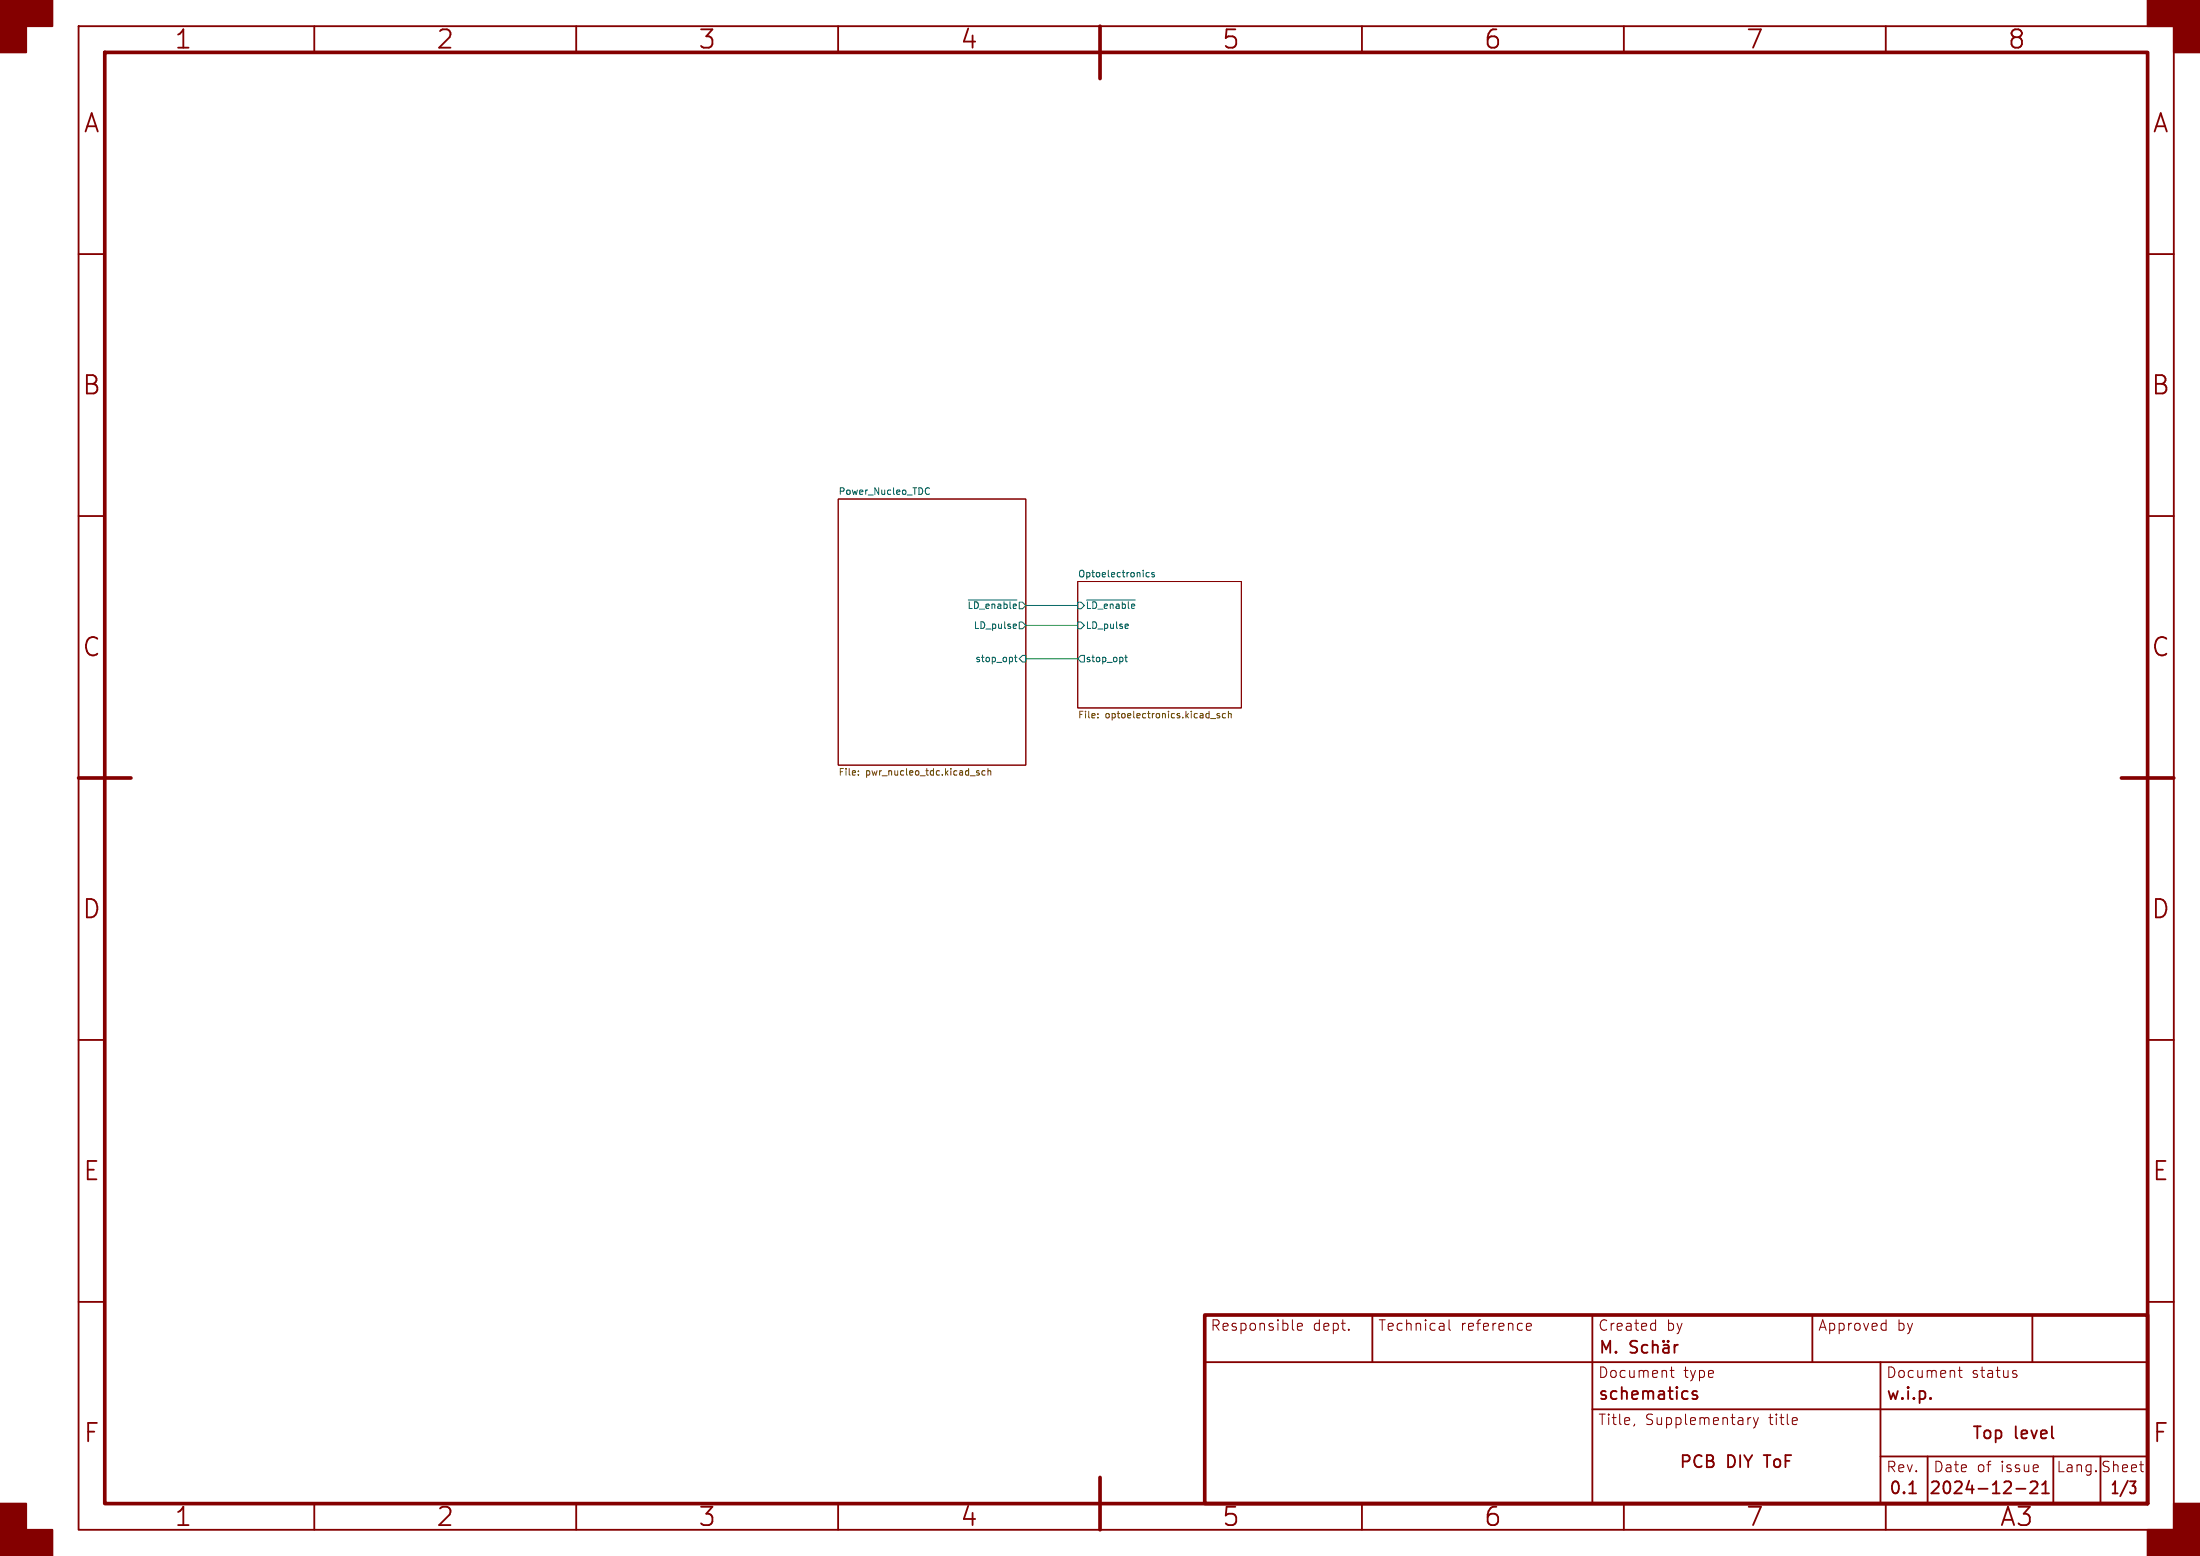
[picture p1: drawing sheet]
<svg xmlns="http://www.w3.org/2000/svg" width="420mm" height="297mm" viewBox="0 0 420 297" stroke-linecap="round" stroke-linejoin="round" font-family="sans-serif">
<g fill="none" stroke="#840000" stroke-width=".35">
<path d="M15 5h400v287h-400zM60 5v5M110 5v5M160 5v5M210 5v5M260 5v5M310 5v5M360 5v5M15 48.5h5M410 48.5h5M15 98.5h5M410 98.5h5"/>
<path d="M15 148.5h5M410 148.5h5M15 198.5h5M410 198.5h5M15 248.5h5M262 251v9M304 251v36M312.5 256l-.8-.1a.56 .56 0 0 0-.5 .6 .56 .56 0 0 0 .5 .5 .84 .84 0 0 1 .8 .6 .59 .59 0 0 1-.4 .6l-.9-.1M314.5 256.8l-.6-.1-.5 .4v.7l.2 .3 .3 .1 .6-.1M315.5 256.9a.57 .57 0 0 1 1 .1v1.2M315.5 255.9v2.3M317.6 256.8l.2-.1 .7 .1 .1 1.4"/>
<path d="M317.6 255.9l.1 .1-.1 .1M317.6 255.9l-.1 .1 .1 .1M317.6 255.9v.2M318.5 255.9l.1 .1-.1 .1M318.5 255.9l-.1 .1 .1 .1M318.5 255.9v.2M318.6 257.2l-.8 .1a.45 .45 0 0 0-.3 .5 .45 .45 0 0 0 .3 .4l.8-.1M319.7 256.7v1.5M320.3 256.7a.59 .59 0 0 0-.6 .4M346 251v9M388 251v9M410 248.5h5"/>
<path d="M230 260h180M304 269h106M322 265.5l.2 .1M322.2 266.9l-.2 .1M323.9 265.6l-.5-.1-.3 .3 .1 .4 .7 .2 .2 .2-.2 .3-.2 .1-.6-.1M359 278h51M359 260v27M368 278v9M368.5 266.8l.2 .1-.2 .1M368.5 266.8l-.1 .1 .1 .1M368.5 266.8v.2M392 278v9"/>
<path d="M401 278v9M60 287v5M110 287v5M160 287v5M210 287v5M260 287v5M310 287v5M360 287v5M364.5 285h1.3M384.9 284.2h1.8M387.7 283l.3-.3h.5a.62 .62 0 0 1 .4 1l-1.4 1.3h1.5M389.8 285h1.4"/>
<path d="M389.8 283.4l.7-.7v2.3M406.6 282.7h1.1l-.6 .9a.48 .48 0 0 1 .6 .5v.5l-.2 .3-.6 .1"/>
</g>
<path d="M20 10h390v277h-390zM210 5v10M15 148.5h10M405 148.5h10M230 251h180v36h-180zM210 282v10" fill="none" stroke="#840000" stroke-width=".7"/>
<g fill="#840000" stroke="#840000" stroke-width=".35">
<path d="M0 0h10v5h-5v5h-5z"/>
<path d="M0 287h5v5h5v5h-10z"/>
<path d="M410 0h10v10h-5v-5h-5z"/>
<path d="M415 287h5v10h-10v-5h5z"/>
</g>
<g fill="none" stroke="#840000" stroke-width=".19">
<path d="M160 95.3h35.8v50.8h-35.8zM205.7 111h31.3v24.1h-31.3zM247.7 253.3l.9-.2-.1-.4-.5-.1-.3 .3 .1 .9h.7M257.5 253.7v.2M276.6 251.9v1.7l.3 .3M291.4 253.3l.9-.2v-.4l-.6-.1-.3 .3 .1 .9h.8M315.5 252.6l.6 .1M316.1 253.8l-.6 .1M316.1 251.9v2M359.5 252.6l.6 .1M360.1 253.8l-.6 .1M360.1 251.9v2"/>
<path d="M312.1 271.8l-.2 .4M318.8 261.6h.8M319.1 260.9v1.7l.1 .2 .4 .1M333.7 270.6v1.3M334.3 270.6l-.4 .1-.2 .3M334.7 270.6l.5 1.3M335.2 271.9l-.2 .5-.3 .2M335.7 270.6l-.5 1.3M342.8 270.6l.2 .1 .1 .4-.9 .2M343 271.8l-.2 .1M373.8 261.6h.8M374.1 260.9v1.7l.1 .2 .4 .1"/>
<path d="M384.5 261.6l.5 .1M384.5 262.3h.5l.1 .3-.3 .3h-.4M408.4 279.6h.8M400.1 280.7v.2M409 280.9h.2"/>
</g>
<g fill="none" stroke="#006464" stroke-width=".19">
<path d="M176.6 93.8l.3 .5h.5M177.4 93.2h-.5l-.3 .4M184.8 114.5h9.3M193.6 119.1l.4 .1v.2l-.6 .1M194 119.9l-.4 .1M194.6 118.7h.6l.6 .7-.6 .6h-.6zM205.7 114.9h.7l.6 .7-.6 .6h-.7zM205.7 118.7h.7l.6 .7-.6 .6h-.7zM207.4 114.5h9.3M215 119.1l.3 .1 .1 .2-.6 .1M215.3 119.9l-.3 .1M219.4 109.3h-.4l-.2 .2 .1 .6h.5"/>
<path d="M220.4 109.3h-.3l-.2 .2v.1l.5 .2v.3h-.5M193.7 125.5h.5M193.8 125v1.1l.4 .2M195.2 125.1h.6v1.3h-.6l-.6-.7zM206.4 125.1h.6v1.3h-.6l-.7-.7zM214.7 125.5h.5M214.9 125v1.1l.3 .2"/>
</g>
<g fill="none" stroke="#725600" stroke-width=".19">
<path d="M209.6 136.9v.1M209.6 136.2v.2M231.1 137.2h1M232.8 136.2h-.3l-.2 .2 .1 .2 .4 .1v.3h-.5M234 136.2h-.4l-.2 .2 .1 .6h.5M234.5 136.3l.2-.1h.3l.1 .8M234.5 135.8v1.2M163.9 147.8v.2M163.9 147.2v.1M186.5 147.5l.4 .1 .1 .2-.2 .2-.4-.1M186.5 147.2h.4M188.1 147.2l-.4-.1-.2 .3 .1 .5h.5"/>
<path d="M188.6 147.2l.2-.1 .3 .1v.8M188.6 146.7v1.3"/>
</g>
<path d="M195.8 119.4h9.9M195.8 115.6h9.9M195.8 125.7h9.9" fill="none" stroke="#009600" stroke-width=".19"/>
<g font-size="4.9" fill="#840000">
<text x="33.2" y="9.8">1</text>
<text x="83.2" y="9.8">2</text>
<text x="133.2" y="9.8">3</text>
<text x="183.2" y="9.8">4</text>
<text x="233.2" y="9.8">5</text>
<text x="283.2" y="9.8">6</text>
<text x="333.2" y="9.8">7</text>
<text x="383.2" y="9.8">8</text>
<text x="15.8" y="25.8">A</text>
<text x="410.8" y="25.8">A</text>
<text x="15.6" y="75.8">B</text>
<text x="410.6" y="75.8">B</text>
<text x="15.6" y="125.8">C</text>
<text x="410.6" y="125.8">C</text>
<text x="15.6" y="175.8">D</text>
<text x="410.6" y="175.8">D</text>
<text x="15.7" y="225.8">E</text>
<text x="410.7" y="225.8">E</text>
<text x="15.8" y="275.8">F</text>
<text x="410.8" y="275.8">F</text>
<text x="33.2" y="291.8">1</text>
<text x="83.2" y="291.8">2</text>
<text x="133.2" y="291.8">3</text>
<text x="183.2" y="291.8">4</text>
<text x="233.2" y="291.8">5</text>
<text x="283.2" y="291.8">6</text>
<text x="333.2" y="291.8">7</text>
<text x="381.7" y="291.8">A3</text>
</g>
<g font-size="3.2" fill="#840000">
<text x="305.1" y="258.9">M.</text>
<text x="305" y="267.7">schematics</text>
<text x="360" y="267.7">w.i.p.</text>
<text x="376.3" y="275.2">Top</text>
<text x="384.6" y="275.2">level</text>
<text x="320.4" y="280.7">PCB</text>
<text x="329.6" y="280.7">DIY</text>
<text x="337.4" y="280.7">ToF</text>
<text x="360.5" y="285.7">0.1</text>
<text x="368.1" y="285.7">2024-12-21</text>
<text x="402.6" y="285.7">1/3</text>
</g>
<g font-size="2.8" fill="#840000">
<text x="231" y="254.3">Responsible</text>
<text x="250.6" y="254.3">dept.</text>
<text x="263" y="254.3">Technical</text>
<text x="278.7" y="254.3">reference</text>
<text x="305" y="254.3">Created</text>
<text x="318.1" y="254.3">by</text>
<text x="347" y="254.3">Approved</text>
<text x="362.1" y="254.3">by</text>
<text x="305" y="263.3">Document</text>
<text x="321.3" y="263.3">type</text>
<text x="360" y="263.3">Document</text>
<text x="376.3" y="263.3">status</text>
<text x="305" y="272.3">Title,</text>
<text x="314" y="272.3">Supplementary</text>
<text x="337.7" y="272.3">title</text>
<text x="360" y="281.3">Rev.</text>
<text x="369" y="281.3">Date</text>
<text x="377.3" y="281.3">of</text>
<text x="381.9" y="281.3">issue</text>
<text x="392.5" y="281.3">Lang.</text>
<text x="401" y="281.3">Sheet</text>
</g>
<g font-size="1.8" fill="#006464">
<text x="160" y="94.5">Power_Nucleo_TDC</text>
<text x="205.7" y="110.3">Optoelectronics</text>
<text x="184.6" y="116.4">~{LD_enable}</text>
<text x="207.2" y="116.4">~{LD_enable}</text>
<text x="185.8" y="120.2">LD_pulse</text>
<text x="207.2" y="120.2">LD_pulse</text>
<text x="186.1" y="126.6">stop_opt</text>
<text x="207.2" y="126.6">stop_opt</text>
</g>
<g font-size="1.8" fill="#725600">
<text x="205.7" y="137.4">File:</text>
<text x="211" y="137.4">optoelectronics.kicad_sch</text>
<text x="160" y="148.4">File:</text>
<text x="165.2" y="148.4">pwr_nucleo_tdc.kicad_sch</text>
</g>
</svg>
